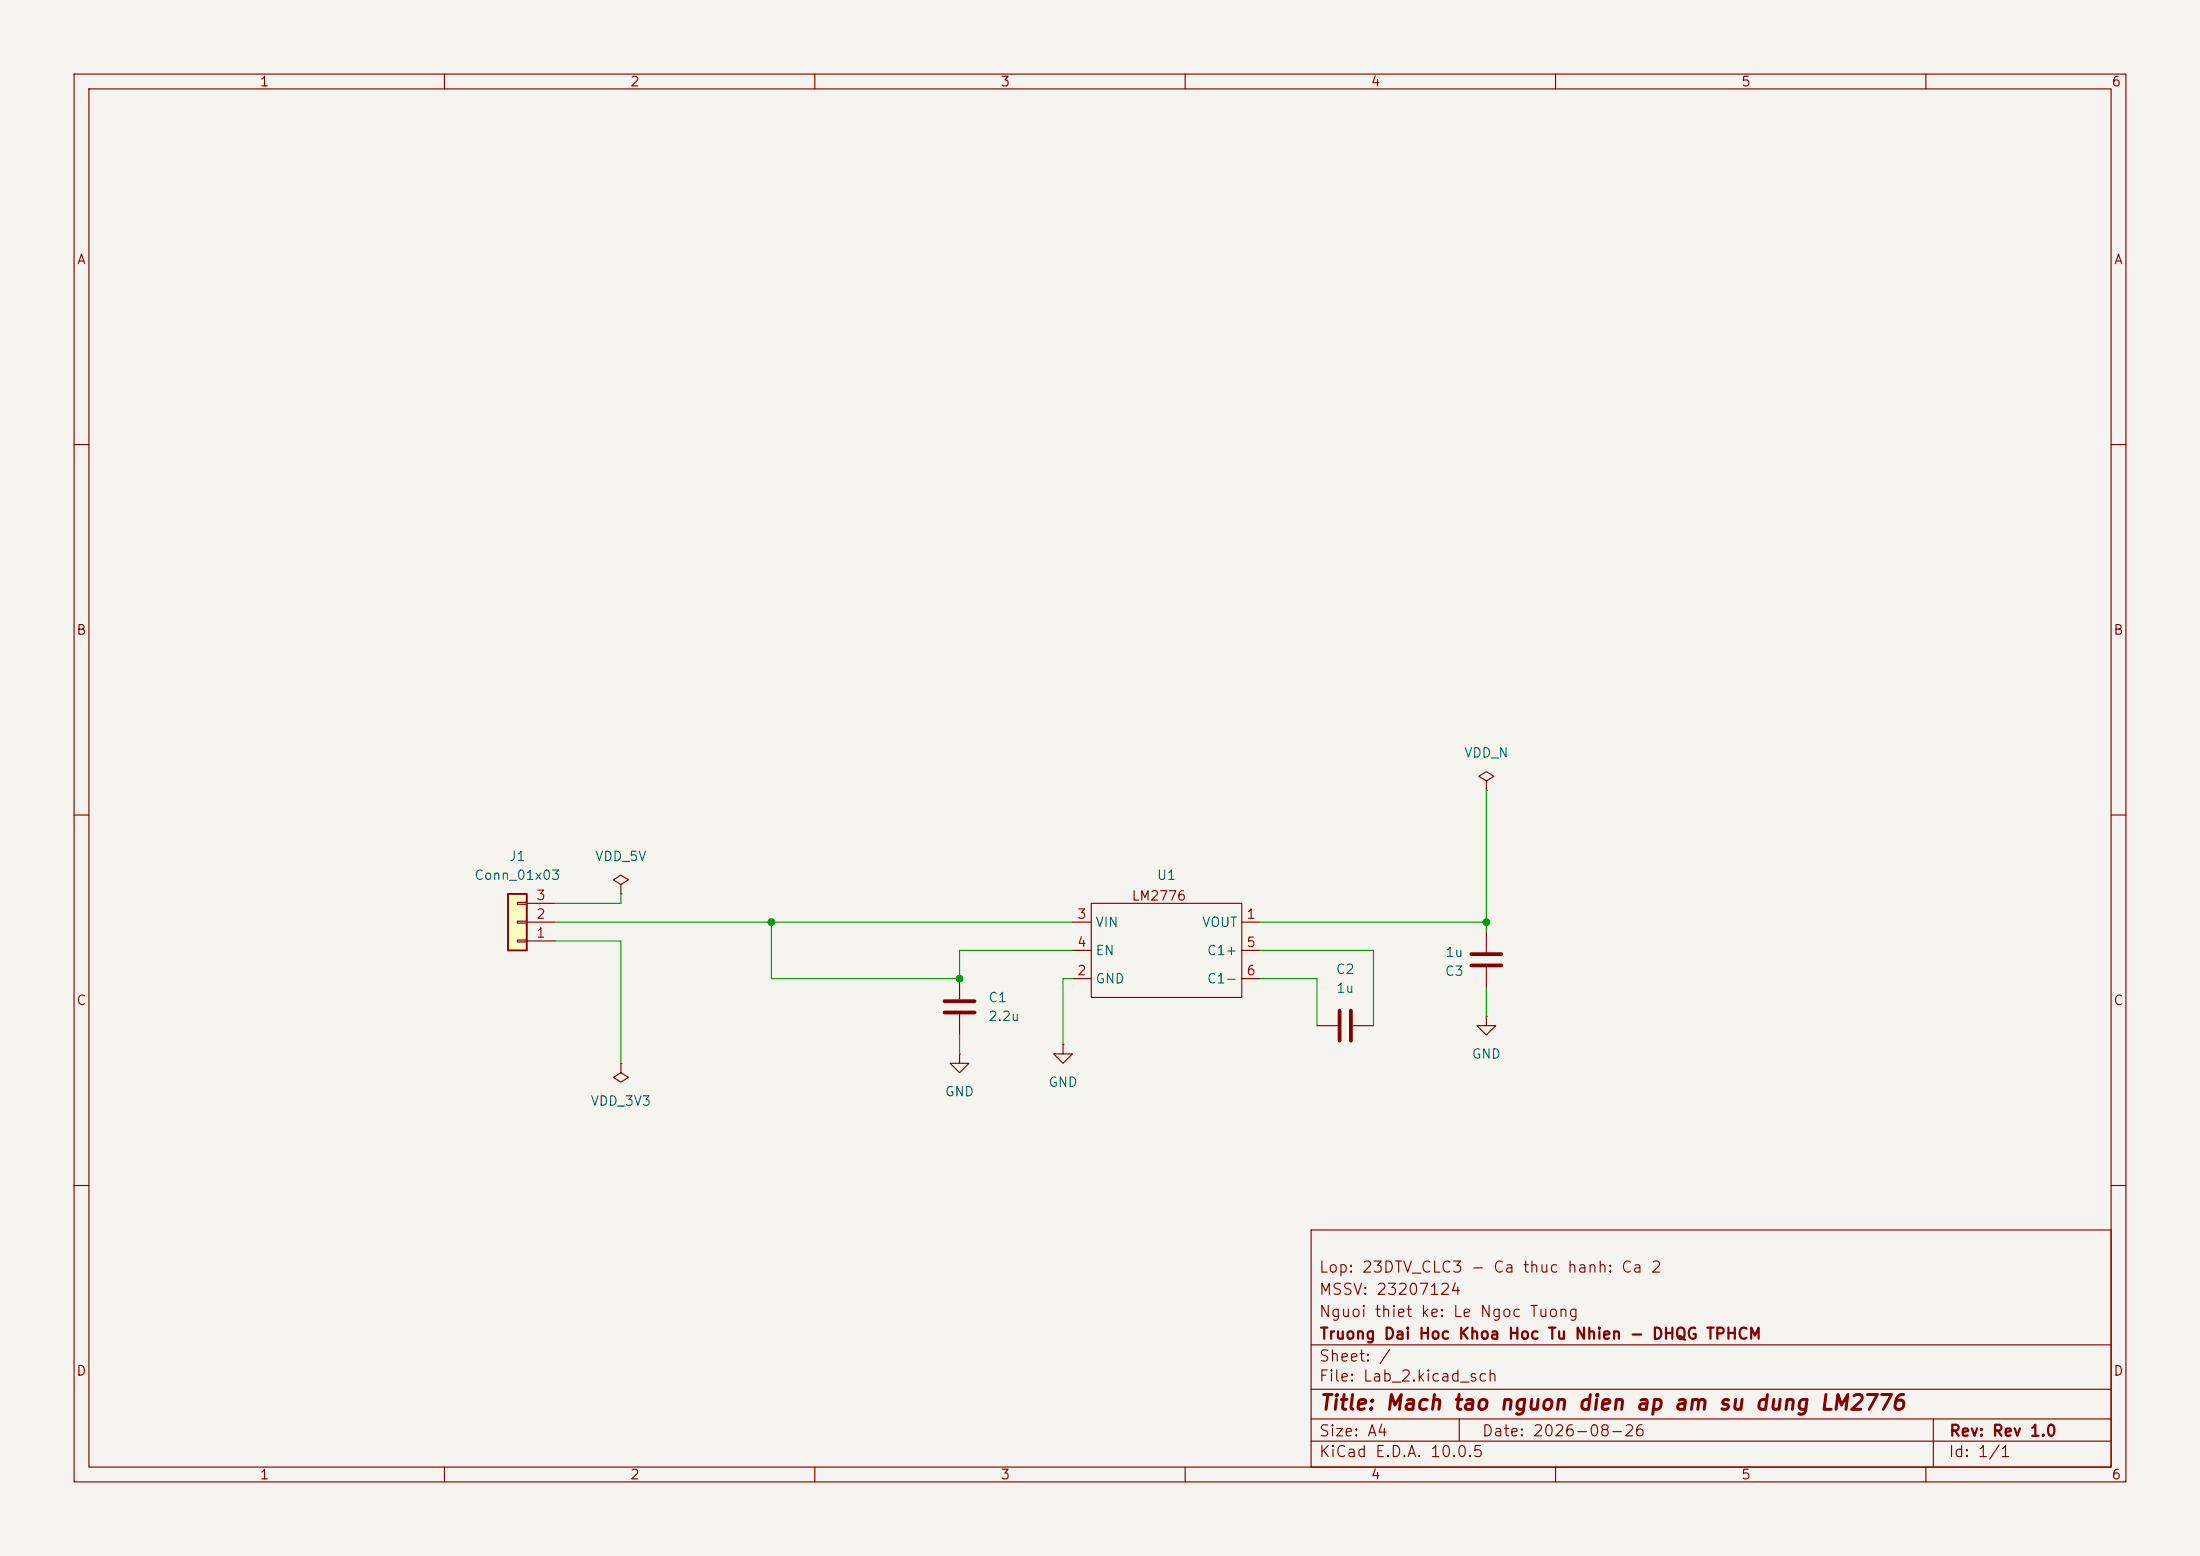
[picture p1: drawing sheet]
(kicad_sch
 (version 20260306)
 (generator "eeschema")
 (generator_version "10.0")
 (paper "A4")
 (title_block
  (title "Mach tao nguon dien ap am su dung LM2776")
  (date "2026-08-26")
  (rev "Rev 1.0")
  (company "Truong Dai Hoc Khoa Hoc Tu Nhien - DHQG TPHCM")
  (comment 1 "Nguoi thiet ke: Le Ngoc Tuong")
  (comment 2 "MSSV: 23207124")
  (comment 3 "Lop: 23DTV_CLC3 - Ca thuc hanh: Ca 2"))
 (lib_symbols
  (symbol "Connector_Generic:Conn_01x03"
   (pin_names
    (offset 1.016) (hide yes)) (exclude_from_sim no) (in_bom yes) (on_board yes)
   (in_pos_files yes)
   (duplicate_pin_numbers_are_jumpers no)
   (property "Reference" "J" (at 0 5.08 0) (show_name no) (do_not_autoplace no) (effects (font (size 1.27 1.27))))
   (property "Value" "Conn_01x03" (at 0 -5.08 0) (show_name no) (do_not_autoplace no) (effects (font (size 1.27 1.27))))
   (property "Footprint" "" (at 0 0 0) (show_name no) (do_not_autoplace no) (hide yes) (effects (font (size 1.27 1.27))))
   (property "Datasheet" "" (at 0 0 0) (show_name no) (do_not_autoplace no) (hide yes) (effects (font (size 1.27 1.27))))
   (property "Description" "Generic connector, single row, 01x03, script generated (kicad-library-utils/schlib/autogen/connector/)" (at 0 0 0) (show_name no) (do_not_autoplace no) (hide yes) (effects (font (size 1.27 1.27))))
   (symbol "Conn_01x03_1_1"
    (rectangle (start -1.27 3.81) (end 1.27 -3.81) (stroke (width 0.254) (type default)) (fill (type background)))
    (rectangle (start -1.27 2.667) (end 0 2.413) (stroke (width 0.1524) (type default)) (fill (type none)))
    (rectangle (start -1.27 0.127) (end 0 -0.127) (stroke (width 0.1524) (type default)) (fill (type none)))
    (rectangle (start -1.27 -2.413) (end 0 -2.667) (stroke (width 0.1524) (type default)) (fill (type none)))
    (pin passive line (at -5.08 2.54 0) (length 3.81) (name "Pin_1" (effects (font (size 1.27 1.27)))) (number "1" (effects (font (size 1.27 1.27)))))
    (pin passive line (at -5.08 0 0) (length 3.81) (name "Pin_2" (effects (font (size 1.27 1.27)))) (number "2" (effects (font (size 1.27 1.27)))))
    (pin passive line (at -5.08 -2.54 0) (length 3.81) (name "Pin_3" (effects (font (size 1.27 1.27)))) (number "3" (effects (font (size 1.27 1.27))))))
   (embedded_fonts no))
  (symbol "Device:C"
   (pin_numbers (hide yes))
   (pin_names
    (offset 0.254)) (exclude_from_sim no) (in_bom yes) (on_board yes)
   (in_pos_files yes)
   (duplicate_pin_numbers_are_jumpers no)
   (property "Reference" "C" (at 0.635 2.54 0) (show_name no) (do_not_autoplace no) (effects (font (size 1.27 1.27)) (justify left)))
   (property "Value" "C" (at 0.635 -2.54 0) (show_name no) (do_not_autoplace no) (effects (font (size 1.27 1.27)) (justify left)))
   (property "Footprint" "" (at 0.9652 -3.81 0) (show_name no) (do_not_autoplace no) (hide yes) (effects (font (size 1.27 1.27))))
   (property "Datasheet" "" (at 0 0 0) (show_name no) (do_not_autoplace no) (hide yes) (effects (font (size 1.27 1.27))))
   (property "Description" "Unpolarized capacitor" (at 0 0 0) (show_name no) (do_not_autoplace no) (hide yes) (effects (font (size 1.27 1.27))))
   (symbol "C_0_1"
    (polyline (pts (xy -2.032 0.762) (xy 2.032 0.762)) (stroke (width 0.508) (type default)) (fill (type none)))
    (polyline (pts (xy -2.032 -0.762) (xy 2.032 -0.762)) (stroke (width 0.508) (type default)) (fill (type none))))
   (symbol "C_1_1"
    (pin passive line (at 0 3.81 270) (length 2.794) (name "" (effects (font (size 1.27 1.27)))) (number "1" (effects (font (size 1.27 1.27)))))
    (pin passive line (at 0 -3.81 90) (length 2.794) (name "" (effects (font (size 1.27 1.27)))) (number "2" (effects (font (size 1.27 1.27))))))
   (embedded_fonts no))
  (symbol "Lab2:LM2776" (exclude_from_sim no) (in_bom yes) (on_board yes)
   (in_pos_files yes)
   (duplicate_pin_numbers_are_jumpers no)
   (property "Reference" "U" (at -8.128 3.556 0) (show_name no) (do_not_autoplace no) (effects (font (size 1.27 1.27) (thickness 0.1588))))
   (property "Value" "" (at 0 0 0) (show_name no) (do_not_autoplace no) (effects (font (size 1.27 1.27))))
   (property "Footprint" "" (at 0 0 0) (show_name no) (do_not_autoplace no) (hide yes) (effects (font (size 1.27 1.27))))
   (property "Datasheet" "" (at 0 0 0) (show_name no) (do_not_autoplace no) (hide yes) (effects (font (size 1.27 1.27))))
   (property "Description" "" (at 0 0 0) (show_name no) (do_not_autoplace no) (hide yes) (effects (font (size 1.27 1.27))))
   (symbol "LM2776_0_1"
    (rectangle (start -8.89 2.54) (end 11.43 -10.16) (stroke (width 0) (type default)) (fill (type none))))
   (symbol "LM2776_1_1"
    (text "LM2776\n" (at 0.254 3.556 0) (effects (font (size 1.27 1.27))))
    (pin input line (at 13.97 0 180) (length 2.54) (name "VOUT" (effects (font (size 1.27 1.27)))) (number "1" (effects (font (size 1.27 1.27)))))
    (pin input line (at -11.43 -7.62 0) (length 2.54) (name "GND" (effects (font (size 1.27 1.27)))) (number "2" (effects (font (size 1.27 1.27)))))
    (pin input line (at -11.43 0 0) (length 2.54) (name "VIN" (effects (font (size 1.27 1.27)))) (number "3" (effects (font (size 1.27 1.27)))))
    (pin input line (at -11.43 -3.81 0) (length 2.54) (name "EN" (effects (font (size 1.27 1.27)))) (number "4" (effects (font (size 1.27 1.27)))))
    (pin passive line (at 13.97 -3.81 180) (length 2.54) (name "C1+" (effects (font (size 1.27 1.27)))) (number "5" (effects (font (size 1.27 1.27)))))
    (pin passive line (at 13.97 -7.62 180) (length 2.54) (name "C1-" (effects (font (size 1.27 1.27)))) (number "6" (effects (font (size 1.27 1.27))))))
   (embedded_fonts no))
  (symbol "power:GND"
   (power global)
   (pin_numbers (hide yes))
   (pin_names
    (offset 0) (hide yes)) (exclude_from_sim no) (in_bom yes) (on_board yes)
   (in_pos_files yes)
   (duplicate_pin_numbers_are_jumpers no)
   (property "Reference" "#PWR" (at 0 -6.35 0) (show_name no) (do_not_autoplace no) (hide yes) (effects (font (size 1.27 1.27))))
   (property "Value" "GND" (at 0 -3.81 0) (show_name no) (do_not_autoplace no) (effects (font (size 1.27 1.27))))
   (property "Footprint" "" (at 0 0 0) (show_name no) (do_not_autoplace no) (hide yes) (effects (font (size 1.27 1.27))))
   (property "Datasheet" "" (at 0 0 0) (show_name no) (do_not_autoplace no) (hide yes) (effects (font (size 1.27 1.27))))
   (property "Description" "Power symbol creates a global label with name \"GND\" , ground" (at 0 0 0) (show_name no) (do_not_autoplace no) (hide yes) (effects (font (size 1.27 1.27))))
   (symbol "GND_0_1"
    (polyline (pts (xy 0 0) (xy 0 -1.27) (xy 1.27 -1.27) (xy 0 -2.54) (xy -1.27 -1.27) (xy 0 -1.27)) (stroke (width 0) (type default)) (fill (type none))))
   (symbol "GND_1_1"
    (pin power_in line (at 0 0 270) (length 0) (name "" (effects (font (size 1.27 1.27)))) (number "1" (effects (font (size 1.27 1.27))))))
   (embedded_fonts no))
  (symbol "power:PWR_FLAG"
   (power global)
   (pin_numbers (hide yes))
   (pin_names
    (offset 0) (hide yes)) (exclude_from_sim no) (in_bom yes) (on_board yes)
   (in_pos_files yes)
   (duplicate_pin_numbers_are_jumpers no)
   (property "Reference" "#FLG" (at 0 1.905 0) (show_name no) (do_not_autoplace no) (hide yes) (effects (font (size 1.27 1.27))))
   (property "Value" "PWR_FLAG" (at 0 3.81 0) (show_name no) (do_not_autoplace no) (effects (font (size 1.27 1.27))))
   (property "Footprint" "" (at 0 0 0) (show_name no) (do_not_autoplace no) (hide yes) (effects (font (size 1.27 1.27))))
   (property "Datasheet" "" (at 0 0 0) (show_name no) (do_not_autoplace no) (hide yes) (effects (font (size 1.27 1.27))))
   (property "Description" "Special symbol for telling ERC where power comes from" (at 0 0 0) (show_name no) (do_not_autoplace no) (hide yes) (effects (font (size 1.27 1.27))))
   (symbol "PWR_FLAG_0_0"
    (pin power_out line (at 0 0 90) (length 0) (name "" (effects (font (size 1.27 1.27)))) (number "1" (effects (font (size 1.27 1.27))))))
   (symbol "PWR_FLAG_0_1"
    (polyline (pts (xy 0 0) (xy 0 1.27) (xy -1.016 1.905) (xy 0 2.54) (xy 1.016 1.905) (xy 0 1.27)) (stroke (width 0) (type default)) (fill (type none))))
   (embedded_fonts no)))
 (junction
  (at 129.54 132.08)
  (diameter 0)
  (color 0 0 0 0))
 (junction
  (at 200.66 124.46)
  (diameter 0)
  (color 0 0 0 0))
 (junction
  (at 104.14 124.46)
  (diameter 0)
  (color 0 0 0 0))
 (wire
  (pts (xy 104.14 132.08) (xy 104.14 124.46))
  (stroke (width 0) (type default)))
 (wire
  (pts (xy 185.42 138.43) (xy 185.42 128.27))
  (stroke (width 0) (type default)))
 (wire
  (pts (xy 83.82 121.92) (xy 74.93 121.92))
  (stroke (width 0) (type default)))
 (wire
  (pts (xy 185.42 128.27) (xy 170.18 128.27))
  (stroke (width 0) (type default)))
 (wire
  (pts (xy 74.93 127) (xy 83.82 127))
  (stroke (width 0) (type default)))
 (wire
  (pts (xy 200.66 133.35) (xy 200.66 137.16))
  (stroke (width 0) (type default)))
 (wire
  (pts (xy 74.93 124.46) (xy 104.14 124.46))
  (stroke (width 0) (type default)))
 (wire
  (pts (xy 83.82 120.65) (xy 83.82 121.92))
  (stroke (width 0) (type default)))
 (wire
  (pts (xy 177.8 132.08) (xy 177.8 138.43))
  (stroke (width 0) (type default)))
 (wire
  (pts (xy 129.54 139.7) (xy 129.54 142.24))
  (stroke (width 0) (type default)))
 (wire
  (pts (xy 144.78 128.27) (xy 129.54 128.27))
  (stroke (width 0) (type default)))
 (wire
  (pts (xy 129.54 132.08) (xy 104.14 132.08))
  (stroke (width 0) (type default)))
 (wire
  (pts (xy 143.51 132.08) (xy 143.51 140.97))
  (stroke (width 0) (type default)))
 (wire
  (pts (xy 83.82 127) (xy 83.82 143.51))
  (stroke (width 0) (type default)))
 (wire
  (pts (xy 170.18 124.46) (xy 200.66 124.46))
  (stroke (width 0) (type default)))
 (wire
  (pts (xy 104.14 124.46) (xy 144.78 124.46))
  (stroke (width 0) (type default)))
 (wire
  (pts (xy 129.54 128.27) (xy 129.54 132.08))
  (stroke (width 0) (type default)))
 (wire
  (pts (xy 144.78 132.08) (xy 143.51 132.08))
  (stroke (width 0) (type default)))
 (wire
  (pts (xy 200.66 106.68) (xy 200.66 124.46))
  (stroke (width 0) (type default)))
 (wire
  (pts (xy 170.18 132.08) (xy 177.8 132.08))
  (stroke (width 0) (type default)))
 (wire
  (pts (xy 200.66 124.46) (xy 200.66 125.73))
  (stroke (width 0) (type default)))
 (symbol
  (lib_id "Device:C")
  (at 200.66 129.54 180)
  (unit 1)
  (body_style 1)
  (exclude_from_sim no)
  (in_bom yes)
  (on_board yes)
  (in_pos_files yes)
  (dnp no)
  (property "Reference" "C3" (at 196.342 131.064 0) (show_name no) (do_not_autoplace no) (effects (font (size 1.27 1.27))))
  (property "Value" "1u" (at 196.342 128.524 0) (show_name no) (do_not_autoplace no) (effects (font (size 1.27 1.27))))
  (property "Footprint" "Capacitor_SMD:C_0805_2012Metric" (at 199.6948 125.73 0) (hide yes) (show_name no) (do_not_autoplace no) (effects (font (size 1.27 1.27))))
  (property "Datasheet" "" (at 200.66 129.54 0) (hide yes) (show_name no) (do_not_autoplace no) (effects (font (size 1.27 1.27))))
  (property "Description" "Unpolarized capacitor" (at 200.66 129.54 0) (hide yes) (show_name no) (do_not_autoplace no) (effects (font (size 1.27 1.27))))
  (pin "1")
  (pin "2"))
 (symbol
  (lib_id "power:PWR_FLAG")
  (at 83.82 143.51 180)
  (unit 1)
  (body_style 1)
  (exclude_from_sim no)
  (in_bom yes)
  (on_board yes)
  (in_pos_files yes)
  (dnp no)
  (fields_autoplaced yes)
  (property "Reference" "#FLG05" (at 83.82 145.415 0) (hide yes) (show_name no) (do_not_autoplace no) (effects (font (size 1.27 1.27))))
  (property "Value" "VDD_3V3" (at 83.82 148.59 0) (show_name no) (do_not_autoplace no) (effects (font (size 1.27 1.27))))
  (property "Footprint" "" (at 83.82 143.51 0) (hide yes) (show_name no) (do_not_autoplace no) (effects (font (size 1.27 1.27))))
  (property "Datasheet" "" (at 83.82 143.51 0) (hide yes) (show_name no) (do_not_autoplace no) (effects (font (size 1.27 1.27))))
  (property "Description" "Special symbol for telling ERC where power comes from" (at 83.82 143.51 0) (hide yes) (show_name no) (do_not_autoplace no) (effects (font (size 1.27 1.27))))
  (pin "1"))
 (symbol
  (lib_id "power:PWR_FLAG")
  (at 83.82 120.65 0)
  (unit 1)
  (body_style 1)
  (exclude_from_sim no)
  (in_bom yes)
  (on_board yes)
  (in_pos_files yes)
  (dnp no)
  (fields_autoplaced yes)
  (property "Reference" "#FLG04" (at 83.82 118.745 0) (hide yes) (show_name no) (do_not_autoplace no) (effects (font (size 1.27 1.27))))
  (property "Value" "VDD_5V" (at 83.82 115.57 0) (show_name no) (do_not_autoplace no) (effects (font (size 1.27 1.27))))
  (property "Footprint" "" (at 83.82 120.65 0) (hide yes) (show_name no) (do_not_autoplace no) (effects (font (size 1.27 1.27))))
  (property "Datasheet" "" (at 83.82 120.65 0) (hide yes) (show_name no) (do_not_autoplace no) (effects (font (size 1.27 1.27))))
  (property "Description" "Special symbol for telling ERC where power comes from" (at 83.82 120.65 0) (hide yes) (show_name no) (do_not_autoplace no) (effects (font (size 1.27 1.27))))
  (pin "1"))
 (symbol
  (lib_id "power:GND")
  (at 143.51 140.97 0)
  (unit 1)
  (body_style 1)
  (exclude_from_sim no)
  (in_bom yes)
  (on_board yes)
  (in_pos_files yes)
  (dnp no)
  (fields_autoplaced yes)
  (property "Reference" "#PWR03" (at 143.51 147.32 0) (hide yes) (show_name no) (do_not_autoplace no) (effects (font (size 1.27 1.27))))
  (property "Value" "GND" (at 143.51 146.05 0) (show_name no) (do_not_autoplace no) (effects (font (size 1.27 1.27))))
  (property "Footprint" "" (at 143.51 140.97 0) (hide yes) (show_name no) (do_not_autoplace no) (effects (font (size 1.27 1.27))))
  (property "Datasheet" "" (at 143.51 140.97 0) (hide yes) (show_name no) (do_not_autoplace no) (effects (font (size 1.27 1.27))))
  (property "Description" "Power symbol creates a global label with name \"GND\" , ground" (at 143.51 140.97 0) (hide yes) (show_name no) (do_not_autoplace no) (effects (font (size 1.27 1.27))))
  (pin "1"))
 (symbol
  (lib_id "power:PWR_FLAG")
  (at 200.66 106.68 0)
  (unit 1)
  (body_style 1)
  (exclude_from_sim no)
  (in_bom yes)
  (on_board yes)
  (in_pos_files yes)
  (dnp no)
  (fields_autoplaced yes)
  (property "Reference" "#FLG03" (at 200.66 104.775 0) (hide yes) (show_name no) (do_not_autoplace no) (effects (font (size 1.27 1.27))))
  (property "Value" "VDD_N" (at 200.66 101.6 0) (show_name no) (do_not_autoplace no) (effects (font (size 1.27 1.27))))
  (property "Footprint" "" (at 200.66 106.68 0) (hide yes) (show_name no) (do_not_autoplace no) (effects (font (size 1.27 1.27))))
  (property "Datasheet" "" (at 200.66 106.68 0) (hide yes) (show_name no) (do_not_autoplace no) (effects (font (size 1.27 1.27))))
  (property "Description" "Special symbol for telling ERC where power comes from" (at 200.66 106.68 0) (hide yes) (show_name no) (do_not_autoplace no) (effects (font (size 1.27 1.27))))
  (pin "1"))
 (symbol
  (lib_id "Lab2:LM2776")
  (at 156.21 124.46 0)
  (unit 1)
  (body_style 1)
  (exclude_from_sim no)
  (in_bom yes)
  (on_board yes)
  (in_pos_files yes)
  (dnp no)
  (fields_autoplaced yes)
  (property "Reference" "U1" (at 157.48 118.11 0) (show_name no) (do_not_autoplace no) (effects (font (size 1.27 1.27) (thickness 0.1588))))
  (property "Value" "" (at 156.21 124.46 0) (show_name no) (do_not_autoplace no) (effects (font (size 1.27 1.27))))
  (property "Footprint" "Package_TO_SOT_SMD:SOT-23-6" (at 156.21 124.46 0) (hide yes) (show_name no) (do_not_autoplace no) (effects (font (size 1.27 1.27))))
  (property "Datasheet" "" (at 156.21 124.46 0) (hide yes) (show_name no) (do_not_autoplace no) (effects (font (size 1.27 1.27))))
  (property "Description" "" (at 156.21 124.46 0) (hide yes) (show_name no) (do_not_autoplace no) (effects (font (size 1.27 1.27))))
  (pin "3")
  (pin "6")
  (pin "1")
  (pin "4")
  (pin "5")
  (pin "2"))
 (symbol
  (lib_id "Device:C")
  (at 181.61 138.43 90)
  (unit 1)
  (body_style 1)
  (exclude_from_sim no)
  (in_bom yes)
  (on_board yes)
  (in_pos_files yes)
  (dnp no)
  (fields_autoplaced yes)
  (property "Reference" "C2" (at 181.61 130.81 90) (show_name no) (do_not_autoplace no) (effects (font (size 1.27 1.27))))
  (property "Value" "1u" (at 181.61 133.35 90) (show_name no) (do_not_autoplace no) (effects (font (size 1.27 1.27))))
  (property "Footprint" "Capacitor_SMD:C_0805_2012Metric" (at 185.42 137.4648 0) (hide yes) (show_name no) (do_not_autoplace no) (effects (font (size 1.27 1.27))))
  (property "Datasheet" "" (at 181.61 138.43 0) (hide yes) (show_name no) (do_not_autoplace no) (effects (font (size 1.27 1.27))))
  (property "Description" "Unpolarized capacitor" (at 181.61 138.43 0) (hide yes) (show_name no) (do_not_autoplace no) (effects (font (size 1.27 1.27))))
  (pin "1")
  (pin "2"))
 (symbol
  (lib_id "power:GND")
  (at 200.66 137.16 0)
  (unit 1)
  (body_style 1)
  (exclude_from_sim no)
  (in_bom yes)
  (on_board yes)
  (in_pos_files yes)
  (dnp no)
  (fields_autoplaced yes)
  (property "Reference" "#PWR04" (at 200.66 143.51 0) (hide yes) (show_name no) (do_not_autoplace no) (effects (font (size 1.27 1.27))))
  (property "Value" "GND" (at 200.66 142.24 0) (show_name no) (do_not_autoplace no) (effects (font (size 1.27 1.27))))
  (property "Footprint" "" (at 200.66 137.16 0) (hide yes) (show_name no) (do_not_autoplace no) (effects (font (size 1.27 1.27))))
  (property "Datasheet" "" (at 200.66 137.16 0) (hide yes) (show_name no) (do_not_autoplace no) (effects (font (size 1.27 1.27))))
  (property "Description" "Power symbol creates a global label with name \"GND\" , ground" (at 200.66 137.16 0) (hide yes) (show_name no) (do_not_autoplace no) (effects (font (size 1.27 1.27))))
  (pin "1"))
 (symbol
  (lib_id "power:GND")
  (at 129.54 142.24 0)
  (unit 1)
  (body_style 1)
  (exclude_from_sim no)
  (in_bom yes)
  (on_board yes)
  (in_pos_files yes)
  (dnp no)
  (fields_autoplaced yes)
  (property "Reference" "#PWR05" (at 129.54 148.59 0) (hide yes) (show_name no) (do_not_autoplace no) (effects (font (size 1.27 1.27))))
  (property "Value" "GND" (at 129.54 147.32 0) (show_name no) (do_not_autoplace no) (effects (font (size 1.27 1.27))))
  (property "Footprint" "" (at 129.54 142.24 0) (hide yes) (show_name no) (do_not_autoplace no) (effects (font (size 1.27 1.27))))
  (property "Datasheet" "" (at 129.54 142.24 0) (hide yes) (show_name no) (do_not_autoplace no) (effects (font (size 1.27 1.27))))
  (property "Description" "Power symbol creates a global label with name \"GND\" , ground" (at 129.54 142.24 0) (hide yes) (show_name no) (do_not_autoplace no) (effects (font (size 1.27 1.27))))
  (pin "1"))
 (symbol
  (lib_id "Device:C")
  (at 129.54 135.89 0)
  (unit 1)
  (body_style 1)
  (exclude_from_sim no)
  (in_bom yes)
  (on_board yes)
  (in_pos_files yes)
  (dnp no)
  (fields_autoplaced yes)
  (property "Reference" "C1" (at 133.35 134.6199 0) (show_name no) (do_not_autoplace no) (effects (font (size 1.27 1.27)) (justify left)))
  (property "Value" "2.2u" (at 133.35 137.1599 0) (show_name no) (do_not_autoplace no) (effects (font (size 1.27 1.27)) (justify left)))
  (property "Footprint" "Capacitor_SMD:C_0805_2012Metric" (at 130.5052 139.7 0) (hide yes) (show_name no) (do_not_autoplace no) (effects (font (size 1.27 1.27))))
  (property "Datasheet" "" (at 129.54 135.89 0) (hide yes) (show_name no) (do_not_autoplace no) (effects (font (size 1.27 1.27))))
  (property "Description" "Unpolarized capacitor" (at 129.54 135.89 0) (hide yes) (show_name no) (do_not_autoplace no) (effects (font (size 1.27 1.27))))
  (pin "2")
  (pin "1"))
 (symbol
  (lib_id "Connector_Generic:Conn_01x03")
  (at 69.85 124.46 180)
  (unit 1)
  (body_style 1)
  (exclude_from_sim no)
  (in_bom yes)
  (on_board yes)
  (in_pos_files yes)
  (dnp no)
  (fields_autoplaced yes)
  (property "Reference" "J1" (at 69.85 115.57 0) (show_name no) (do_not_autoplace no) (effects (font (size 1.27 1.27))))
  (property "Value" "Conn_01x03" (at 69.85 118.11 0) (show_name no) (do_not_autoplace no) (effects (font (size 1.27 1.27))))
  (property "Footprint" "Connector_PinHeader_2.54mm:PinHeader_1x03_P2.54mm_Vertical" (at 69.85 124.46 0) (hide yes) (show_name no) (do_not_autoplace no) (effects (font (size 1.27 1.27))))
  (property "Datasheet" "" (at 69.85 124.46 0) (hide yes) (show_name no) (do_not_autoplace no) (effects (font (size 1.27 1.27))))
  (property "Description" "Generic connector, single row, 01x03, script generated (kicad-library-utils/schlib/autogen/connector/)" (at 69.85 124.46 0) (hide yes) (show_name no) (do_not_autoplace no) (effects (font (size 1.27 1.27))))
  (pin "3")
  (pin "1")
  (pin "2"))
 (sheet_instances
  (path ""
   (page "1")))
 (embedded_fonts no))
